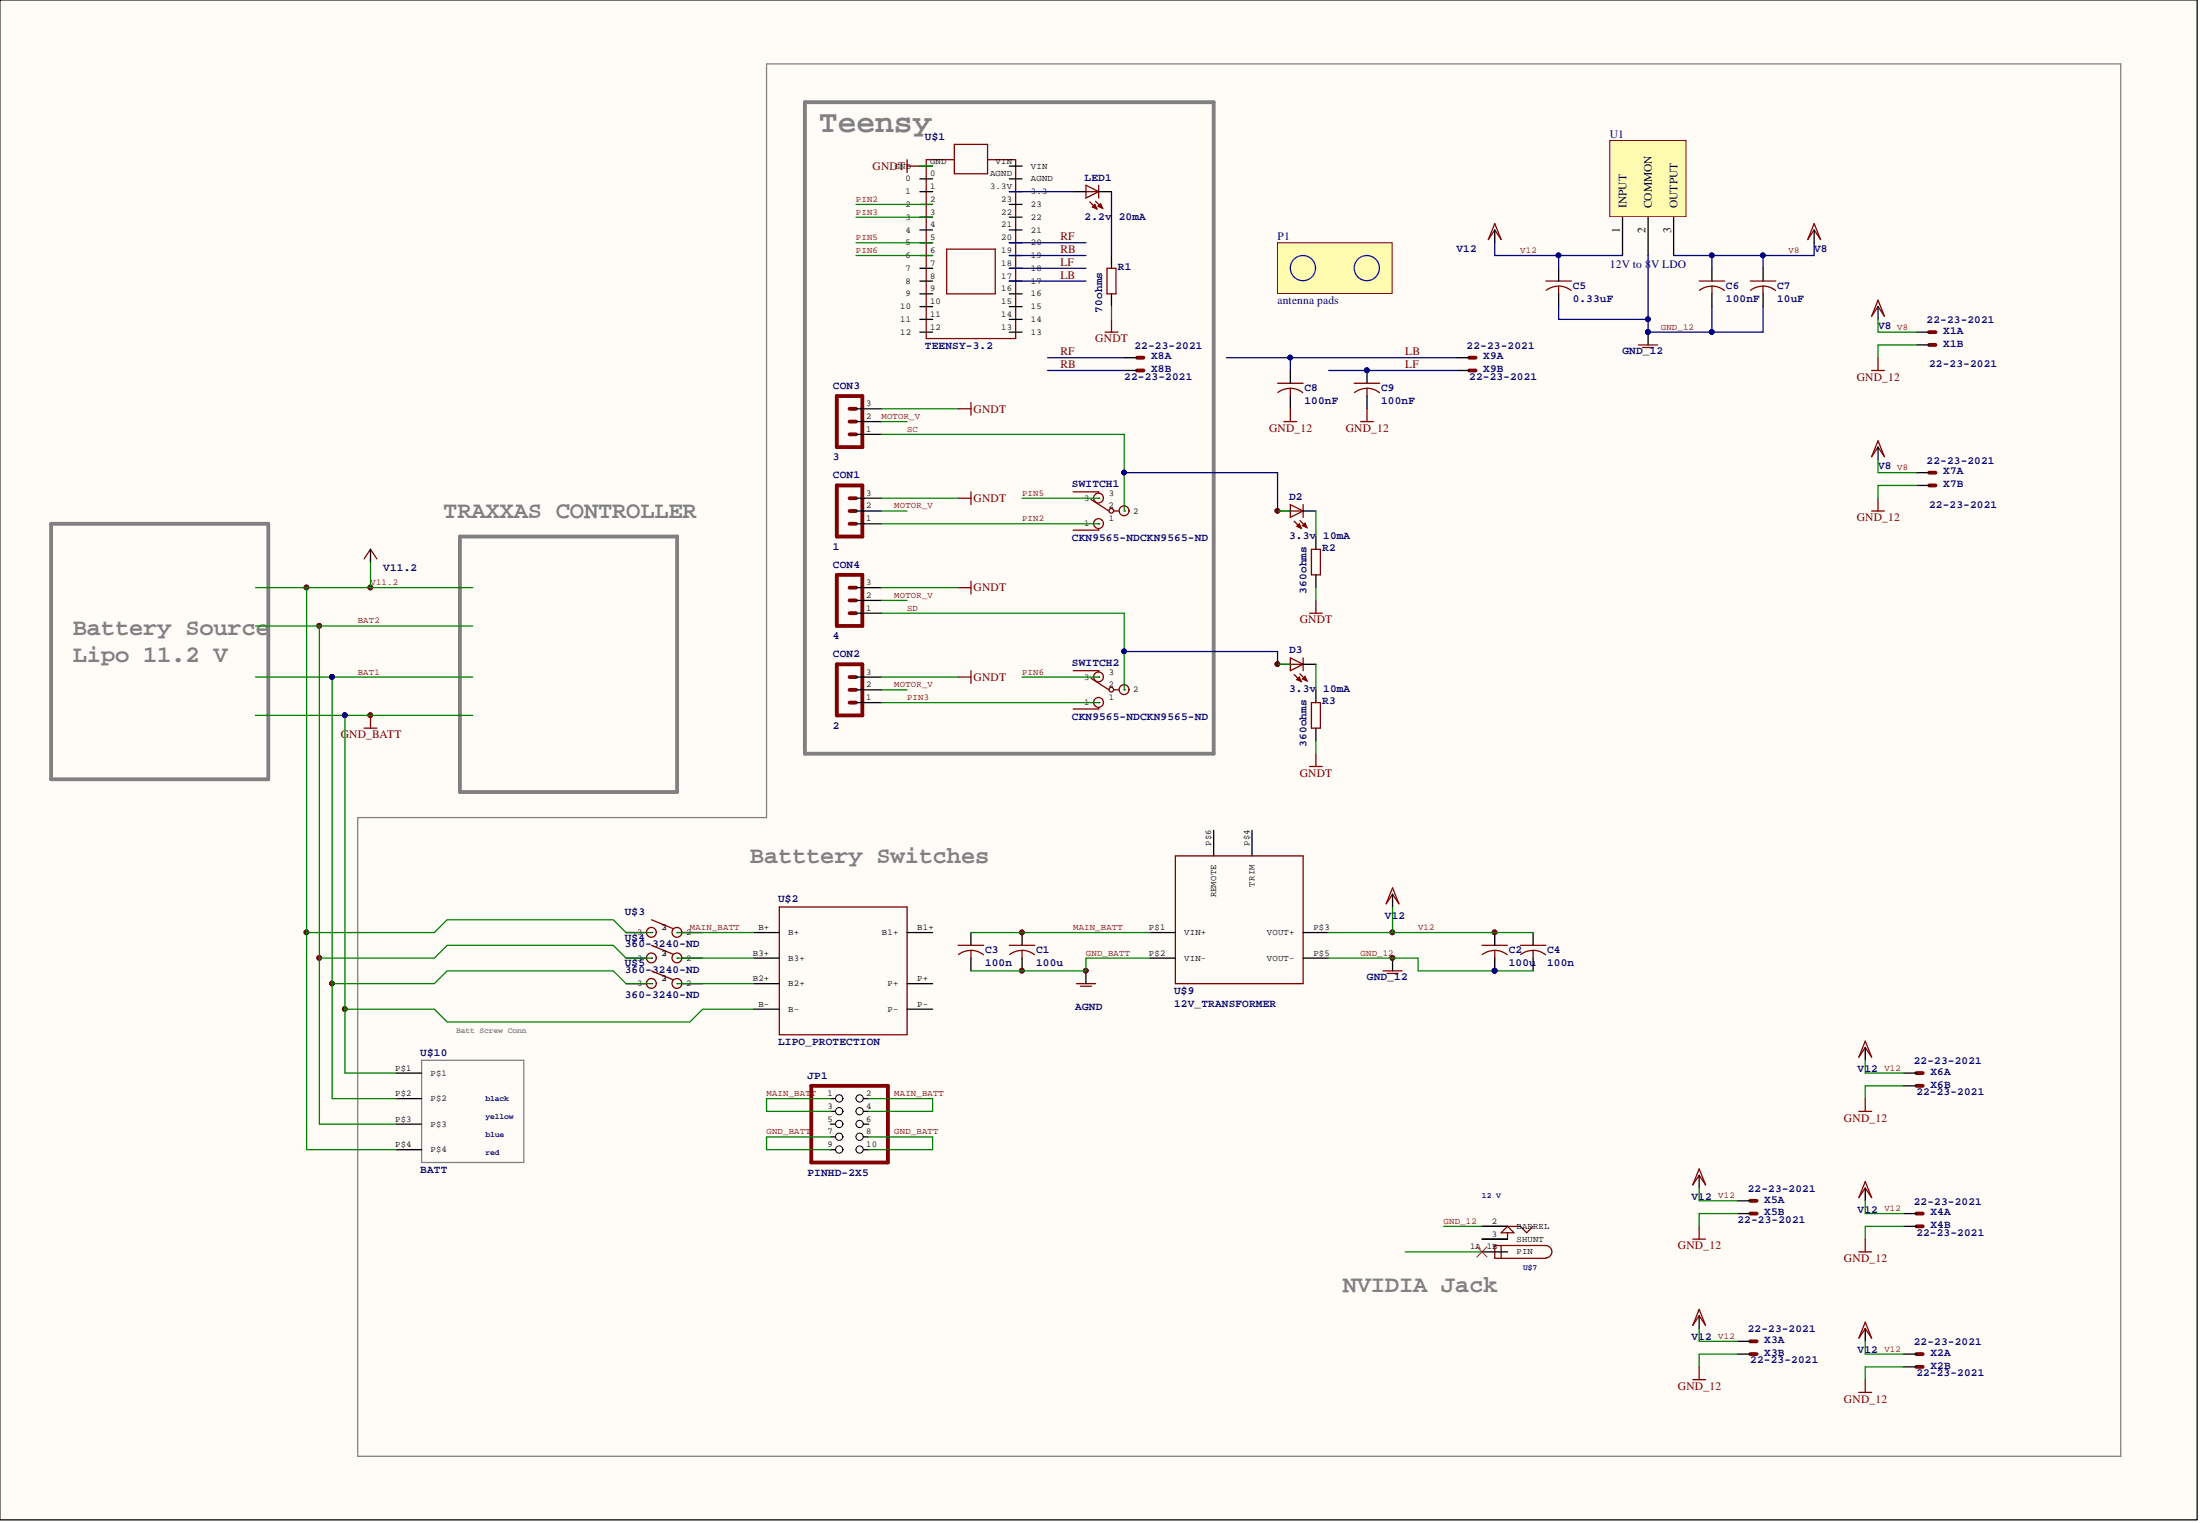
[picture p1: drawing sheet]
# Altium project Power_board_teensy V2.0.PrjPcb
1 sheet, 55 parts. Net scope: global (net labels, ports and power ports of the same name join across sheets).
Board file: Power_board_teensy V2.0.PcbDoc

## Sheet Power_board_teensy V2.0.SchDoc
size 436 x 302 mm

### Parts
AGND1  GND_12
AGND2  AGND
AGND3  GND_12
C1  100u  [C050-035X075]
C2  100u  [C050-035X075]
C3  100n  [C050-035X075]
C4  100n  [C050-035X075]
C5  0.33uF  [C050-035X075]
C6  100nF  [C050-035X075]
C7  10uF  [C050-035X075]
C8  100nF  [C050-035X075]
C9  100nF  [C050-035X075]
CON1  1  [MA03-1]
CON2  2  [MA03-1]
CON3  3  [MA03-1]
CON4  4  [MA03-1]
D2  3.3v 10mA  [LED5MM]
D3  3.3v 10mA  [LED5MM]
JP1  PINHD-2X5  [2X05]
LED1  2.2v 20mA  [LED5MM]
P1  antenna pads  [Antenna pads]
R1  70ohms  [0207/10]
R2  360ohms  [0207/10]
R3  360ohms  [0207/10]
SWITCH1  CKN9565-NDCKN9565-ND  [CKN9565-ND]
SWITCH2  CKN9565-NDCKN9565-ND  [CKN9565-ND]
U1  12V to 8V LDO  [BA7808CP-E2]
U$1  TEENSY-3.2  [TEENSY-3.2]
U$2  LIPO_PROTECTION  [LIPO_PROTECTION]
U$3  360-3240-ND  [360-3240-ND]
U$4  360-3240-ND  [360-3240-ND]
U$5  360-3240-ND  [360-3240-ND]
U$7  12 V  [CP-054-ND]
U$9  12V_TRANSFORMER  [12V_TRANSFORMER]
U$10  BATT  black

yellow

blue

red: black / yellow / blue / red  [BATTERY_CONNECTOR]
V1  V11.2
VDD1  V12
VDD2  V8
VDD3  V8
VDD4  V8
VDD5  V12
VDD6  V12
VDD7  V12
VDD8  V12
VDD9  V12
VDD10  V12
X1  22-23-2021  [22-23-2021]  (parts A,B of 2)
X2  22-23-2021  [22-23-2021]  (parts A,B of 2)
X3  22-23-2021  [22-23-2021]  (parts A,B of 2)
X4  22-23-2021  [22-23-2021]  (parts A,B of 2)
X5  22-23-2021  [22-23-2021]  (parts A,B of 2)
X6  22-23-2021  [22-23-2021]  (parts A,B of 2)
X7  22-23-2021  [22-23-2021]  (parts A,B of 2)
X8  22-23-2021  [22-23-2021]  (parts A,B of 2)
X9  22-23-2021  [22-23-2021]  (parts A,B of 2)

### Blocks framed on the sheet
Teensy: CON1-CON4 LED1 R1 SWITCH1 SWITCH2 U$1 X8

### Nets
GND_12: AGND1.?1(AGND) AGND3.?1(AGND) C2.2 C4.2 C5.2 C6.2 C7.2 C8.2 C9.2 U1.2(COMMON) U$7.2(BARREL) U$9.P$5(VOUT-) X1.2(S) X2.2(S) X3.2(S) X4.2(S) X5.2(S) X6.2(S) X7.2(S)
GND_BATT: AGND2.?1(AGND) C1.2 C3.2 JP1.7 JP1.8 JP1.9 JP1.10 U$2.B- U$9.P$2(VIN-) U$10.P$1
GNDT: CON1.3 CON2.3 CON3.3 CON4.3 R1.2 R2.2 R3.2 U$1.GND
BAT1: U$5.3 U$10.P$2
BAT2: U$4.3 U$10.P$3
LB: C8.1 U$1.17 X9.1(S)
LF: C9.1 U$1.18 X9.2(S)
MAIN_BATT: C1.1 C3.1 JP1.1 JP1.2 JP1.3 JP1.4 U$2.B+ U$3.2 U$9.P$1(VIN+)
MOTOR_V: CON1.2 CON2.2 CON3.2 CON4.2
PIN2: CON1.1 SWITCH1.1 U$1.2
PIN3: CON2.1 SWITCH2.1 U$1.3
PIN5: SWITCH1.3 U$1.5
PIN6: SWITCH2.3 U$1.6
RB: U$1.19 X8.2(S)
RF: U$1.20 X8.1(S)
SC: CON3.1 D2.A SWITCH1.2
SD: CON4.1 D3.A SWITCH2.2
V8: C6.1 C7.1 U1.3(OUTPUT) VDD2.?1(VDD) VDD3.?1(VDD) VDD4.?1(VDD) X1.1(S) X7.1(S)
V11.2: U$3.3 U$10.P$4 V1.?1(VCC)
V12: C2.1 C4.1 C5.1 U1.1(INPUT) U$9.P$3(VOUT+) VDD1.?1(VDD) VDD5.?1(VDD) VDD6.?1(VDD) VDD7.?1(VDD) VDD8.?1(VDD) VDD9.?1(VDD) VDD10.?1(VDD) X2.1(S) X3.1(S) X4.1(S) X5.1(S) X6.1(S)
NetD2_K: D2.K(C) R2.1
NetD3_K: D3.K(C) R3.1
NetLED1_A: LED1.A U$1.3.3V(3.3)
NetLED1_K: LED1.K(C) R1.1
NetU$2_B2+: U$2.B2+ U$5.2
NetU$2_B3+: U$2.B3+ U$4.2

Not connected (* = marked no-connect by the designer): JP1 5 6; U$1 0 1 4 7 8 9 10 11 12 13 14 15 16 21 22 23 AGND VIN; U$2 B1+ P+ P-; U$7 1A 1B(PIN)* 3(SHUNT); U$9 P$4(TRIM) P$6(REMOTE)

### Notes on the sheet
- TRAXXAS CONTROLLER
- Battery Source
  Lipo 11.2 V
- Batttery Switches
- (near U$10) Batt Screw Conn
- (near U$7) NVIDIA Jack
